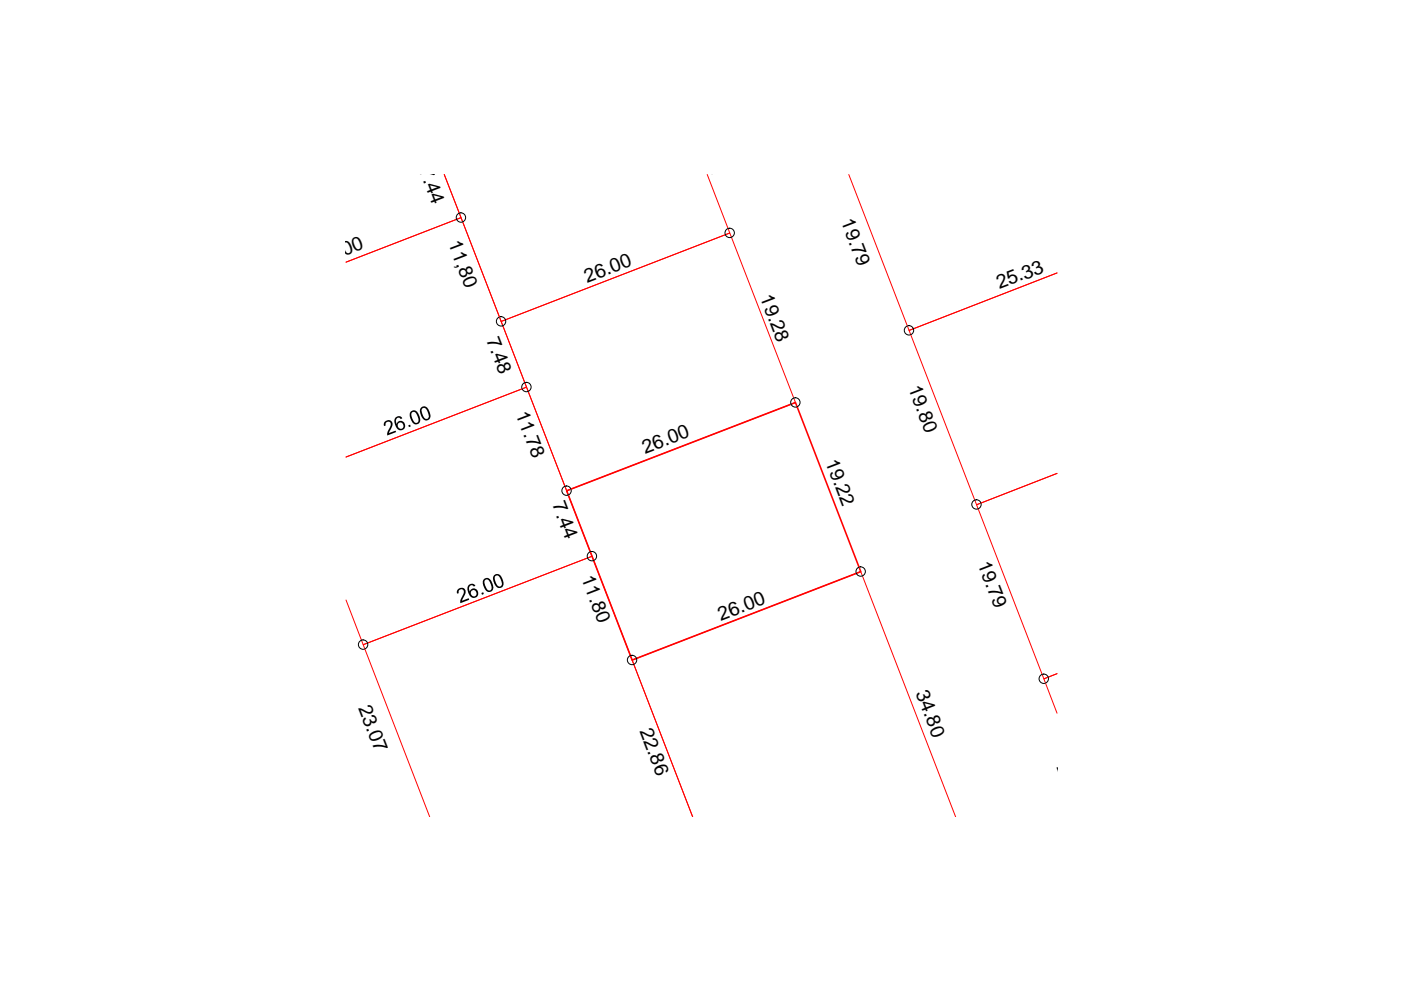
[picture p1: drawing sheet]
<svg xmlns="http://www.w3.org/2000/svg" width="297mm" height="210mm" viewBox="0 0 297 210" stroke-linecap="round" stroke-linejoin="round" font-family="sans-serif">
<path d="M149.9 37l4.8 12.4-48.4 18.8-12.1-31.2 3.5 9.1-24.3 9.5 24.3-9.5 13.9 36-38.2 14.8 38.2-14.8 13.9 35.8-48.5 18.8-3.6-9.5M180 37l12.7 33.1 31.4-12.2-31.4 12.2 14.4 36.9 17-6.6-17 6.6 14.2 36.9 2.8-1.1-2.8 1.1 2.8 7.3M106.3 68.2l48.4-18.8 14 35.9-48.6 18.8zM91.1 173.2l-14.1-36.5 48.5-18.8 21.4 55.3-12.9-33.2 48.5-18.8 20.1 52" fill="none" stroke="#f00" stroke-width=".21"/>
<path d="M120.1 104.1l48.6-18.8 13.8 35.9-48.5 18.8z" fill="none" stroke="#f00" stroke-width=".34"/>
<g fill="none" stroke="#000" stroke-width=".21">
<circle cx="97.7" cy="46.1" r=".99"/>
<circle cx="154.7" cy="49.4" r=".99"/>
<circle cx="106.2" cy="68.1" r=".99"/>
<circle cx="192.7" cy="70" r=".99"/>
<circle cx="111.6" cy="82.1" r=".99"/>
<circle cx="168.6" cy="85.3" r=".99"/>
<circle cx="120.1" cy="104" r=".99"/>
<circle cx="125.5" cy="117.9" r=".99"/>
<circle cx="207" cy="107" r=".99"/>
<circle cx="77" cy="136.7" r=".99"/>
<circle cx="134" cy="139.9" r=".99"/>
<circle cx="182.5" cy="121.2" r=".99"/>
<circle cx="221.3" cy="143.9" r=".99"/>
</g>
<g fill="#000">
<path d="M81.6 89.4l.5-.3h.5l.3 .1 .3 .4v.7l-.7 1.5 1.4-.5 .1 .3-1.9 .7v-.6l.7-1.3v-.7l-.3-.3-.4 .1-.4 .3 .1 .4-.4 .1v-.5zM86.6 90.2l.4-.2 .1 .4-.4 .2zM97 125.1l.7-.5 .7 .2 .3 .4v.5l-.7 1.7 1.4-.6 .1 .4-1.9 .7v-.6l.7-1.8a.56 .56 0 0 0-.7-.5 .56 .56 0 0 0-.3 .8l-.4 .1zM102.1 125.7l.3-.1 .2 .3-.4 .2z"/>
<path d="M83.8 88.6l.5-.3h.6l.4 .4-.3 .2a.62 .62 0 0 0-.9-.1 .62 .62 0 0 0-.1 .9l.1 .2 .1-.3 .5-.4h.5l.4 .3 .3 .6-.1 .7-.5 .4h-.6l-.6-.4-.5-1.3zM84.5 89.7l-.2 .3 .2 .6 .4 .3 .4-.1 .3-.4-.3-.7-.3-.1z"/>
<path d="M87.1 87.2l.8-.2 .7 .5 .5 1.4-.1 .7-.3 .2-.8 .2-.5-.5-.5-1.2v-.6zM87.4 87.4l-.2 .7 .2 .7 .5 .8 .5 .1 .3-.4-.2-1.2-.5-.7z"/>
<path d="M89.2 86.5l.4-.3 .5-.1 .7 .6 .5 1.3-.1 .6-.2 .3-.8 .3-.5-.4-.7-1.5zM89.6 86.5l-.2 .6 .3 1 .4 .6 .5 .1 .3-.5-.3-1.1-.4-.6z"/>
<path d="M99.3 124.2l.2-.3 .6-.2 .7 .4-.3 .3-.4-.3-.4 .1-.2 .3-.1 .4 .2 .5 .1-.3 .4-.3h.5l.5 .2 .2 .4 .1 .7-.4 .5-.8 .1-.6-.4-.5-1.2zM100 125.2l-.2 .3 .1 .7 .4 .2 .6-.1 .1-.4-.1-.6-.4-.2z"/>
<path d="M102.5 122.9l.8-.4 .8 .6 .5 1.4-.3 .8-.8 .2-.6-.4-.5-1.3v-.6zM102.9 122.9l-.2 .7 .3 .9 .4 .6 .5 .1 .3-.4v-.4l-.3-1-.4-.5z"/>
<path d="M104.8 121.9l.4-.2h.4l.7 .6 .5 1.2-.1 .7-.3 .3-.8 .2-.7-.7-.4-1.1v-.5zM105.1 122.1l-.2 .5 .2 .9 .5 .8h.5l.3-.6-.4-1.1-.5-.6z"/>
</g>
<g font-size="4.1">
<text x="147.3" y="27.5" transform="rotate(69 147.3 27.5)">19.22</text>
<text x="88.8" y="35.9" transform="rotate(69 88.8 35.9)">7.44</text>
<text x="178.3" y="46.9" transform="rotate(69 178.3 46.9)">19.79</text>
<text x="95" y="51.6" transform="rotate(69 95 51.6)">11,80</text>
<text x="67.6" y="56.4" transform="rotate(-21 67.6 56.4)">26.00</text>
<text x="124.5" y="60" transform="rotate(-21 124.5 60)">26.00</text>
<text x="161.1" y="63.1" transform="rotate(69 161.1 63.1)">19.28</text>
<text x="211.9" y="61.3" transform="rotate(-21 211.9 61.3)">25.33</text>
<text x="103.1" y="72" transform="rotate(69 103.1 72)">7.48</text>
<text x="192.5" y="82.3" transform="rotate(69 192.5 82.3)">19.80</text>
<text x="109.3" y="87.7" transform="rotate(69 109.3 87.7)">11.78</text>
<text x="136.8" y="96.3" transform="rotate(-21 136.8 96.3)">26.00</text>
<text x="175" y="97.9" transform="rotate(69 175 97.9)">19.22</text>
<text x="117.1" y="106.9" transform="rotate(69 117.1 106.9)">7.44</text>
<text x="207.2" y="119.5" transform="rotate(69 207.2 119.5)">19.79</text>
<text x="123.2" y="122.6" transform="rotate(69 123.2 122.6)">11.80</text>
<text x="152.9" y="131.6" transform="rotate(-21 152.9 131.6)">26.00</text>
<text x="194.1" y="146.9" transform="rotate(69 194.1 146.9)">34.80</text>
<text x="75.9" y="150.1" transform="rotate(69 75.9 150.1)">23.07</text>
<text x="135.6" y="155" transform="rotate(69 135.6 155)">22.86</text>
<text x="224" y="162.6" transform="rotate(69 224 162.6)">23.98</text>
</g>
</svg>
